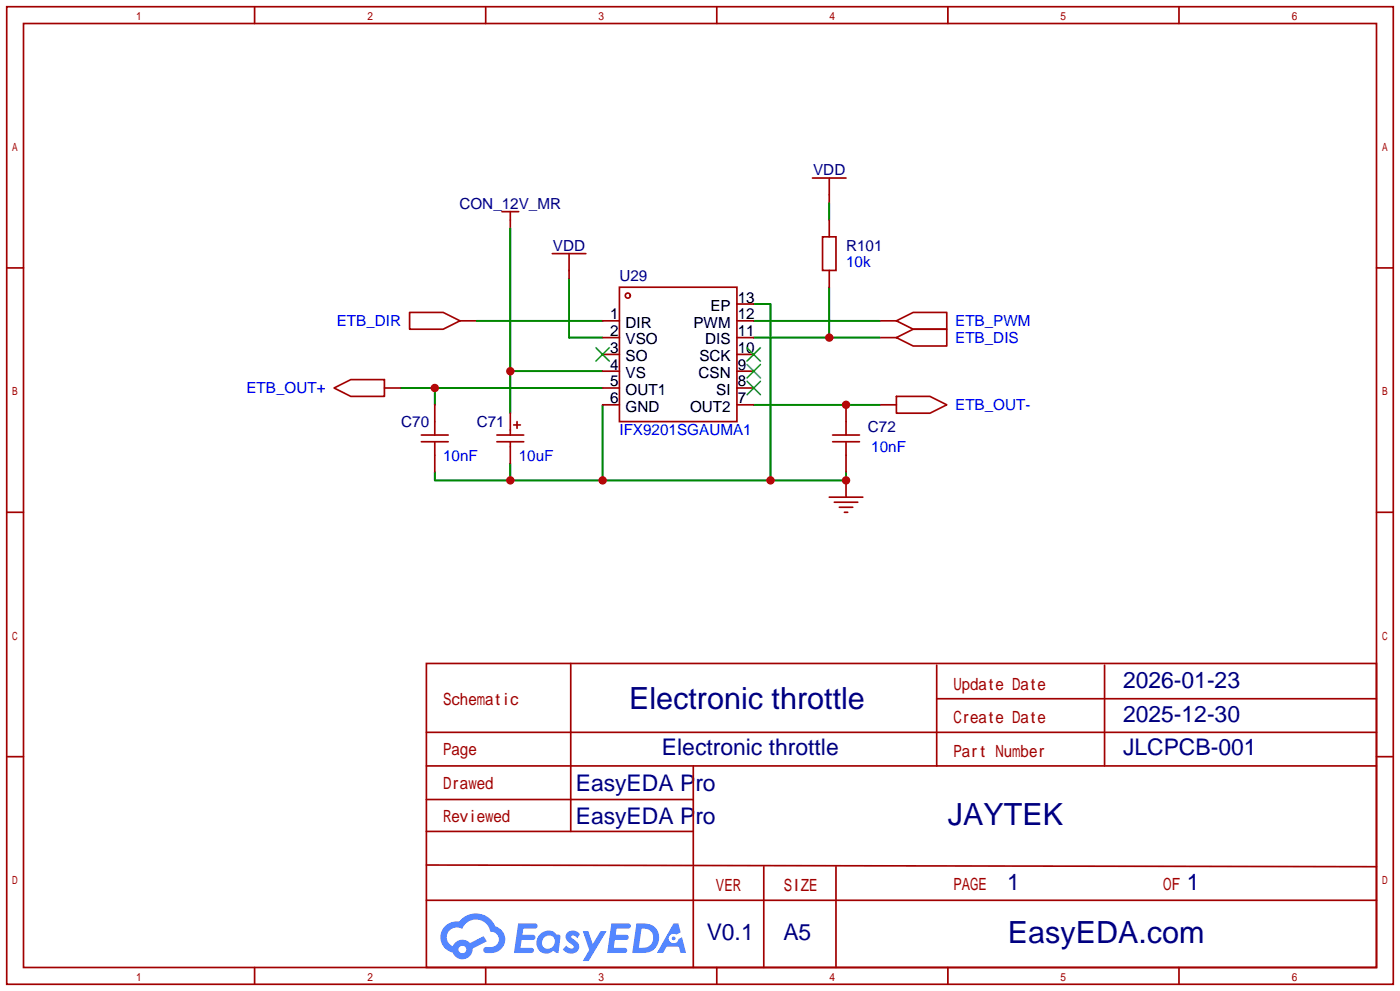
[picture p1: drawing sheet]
<svg xmlns="http://www.w3.org/2000/svg" width="212mm" height="150mm" viewBox="0 0 212 150" stroke-linecap="round" stroke-linejoin="round" font-family="sans-serif">
<g fill="none" stroke="#a10000" stroke-width=".25">
<path d="M1 1h209.8v147.8h-209.8zM3.6 3.6h204.7v142.7h-204.7zM38.5 1v2.6M73.5 1v2.6M108.5 1v2.6M143.4 1v2.6M178.4 1v2.6M75.9 32h2.6M77.2 32v2.5M83.6 38.4h5M86.1 38.4v3.8M122.9 26.9h5.1"/>
<path d="M125.5 26.9v3.8M1 40.5h2.6M50.5 58.7l2.6-1.3h5.1v2.5h-5.1zM58.2 58.7h2.5M62 47.2h5.1l2.5 1.3-2.5 1.3h-5.1zM69.6 48.5h2.5M133.1 51.1h2.5M133.1 48.5h2.5M135.6 59.9h5.1l2.6 1.3-2.6 1.3h-5.1zM135.6 51.1l2.6-1.3h5.1v2.5h-5.1zM135.6 48.5l2.6-1.3h5.1v2.6h-5.1zM208.3 40.5h2.5"/>
<path d="M1 77.5h2.6M125.5 75.2h5.1M126.2 75.9h3.6M127 76.7h2M127.8 77.5h.5M128 72.6v2.6M133.1 61.2h2.5M208.3 77.5h2.5M1 114.4h2.6M64.5 100.3h143.8v46h-143.8zM64.5 115.8h143.8M64.5 110.7h143.8"/>
<path d="M86.4 100.3v25.4M104.9 115.8v15M141.7 100.6v15.2M141.7 105.7h66.6M167.1 100.6v15.2M208.3 114.4h2.5M64.5 120.9h40.4M64.5 136.1h143.8M64.5 130.8l143.8 .3M64.5 125.7h40.4M104.9 131.1v15.2M115.6 131.1v15.2"/>
<path d="M126.5 131.1v15.2M38.5 146.3v2.5M73.5 146.3v2.5M108.5 146.3v2.5M143.4 146.3v2.5M178.4 146.3v2.5"/>
</g>
<g fill="none" stroke="#008700" stroke-width=".25">
<path d="M77.2 34.5v28M125.5 30.7v2.6M60.7 58.7h30.5M65.8 58.7v2.5M72.1 48.5h19.1M77.2 56.1h14M86.1 42.2v8.9h5.1M114 46h2.6v26.6M114 51.1h19.1M114 48.5h19.1M125.5 43.4v7.7M65.8 71.4v1.2h62.2v-1.2"/>
<path d="M77.2 70.1v2.5M91.2 61.2v11.4M114 61.2h19.1"/>
</g>
<g fill="#5487ff">
<path d="M85.9 141a1.3 1.3 0 0 1 1.8 .3l-.4 .6a.54 .54 0 0 0-.9-.2l.1 .1a2.32 2.32 0 0 1 1.1 1.4 1.36 1.36 0 0 1-1.1 1 1.36 1.36 0 0 1-1.3-.6l.5-.6a.7 .7 0 0 0 1.1 .3l-.1-.3a2.4 2.4 0 0 1-1.1-1.3l.1-.5z"/>
<path d="M88.2 140.8h.8l.7 2 1.2-2h.9l-2.7 4.5h-.9l1-1.6z"/>
<path d="M78.4 139.6h1.6a1.31 1.31 0 0 1 1.3 .2 .4 .4 0 0 1-.4 .6h-1.7l-.2 1h1.7a.4 .4 0 0 1 .3 .4 .4 .4 0 0 1-.4 .4l-1.7-.1-.1 1.2h.8a1.23 1.23 0 0 1 1.1 .2 .39 .39 0 0 1-.3 .6h-2.6z"/>
<path d="M92.5 139.6h1.6a1.32 1.32 0 0 1 1.3 .2 .39 .39 0 0 1-.4 .6h-1.7l-.1 1h1.6a.4 .4 0 0 1 .3 .4 .4 .4 0 0 1-.4 .3h-1.7l-.1 1.2h.8a1.23 1.23 0 0 1 1.2 .2 .39 .39 0 0 1-.4 .6h-2.6z"/>
<path d="M101.9 139.6h.7l.4 1.4-.6 .3a.75 .75 0 0 0-1.2 .3 .75 .75 0 0 0 .5 1.1 .75 .75 0 0 0 1-.7l.5-.3 .6 2.4h-.8l-.3-.9h-1.8l-.6 .9h-.9z"/>
<path d="M96.3 139.6l-.6 4.5h1.4a2.27 2.27 0 0 0 2.5-1.6 2.27 2.27 0 0 0-1.3-2.7zM97.1 140.4a1.5 1.5 0 0 1 1.8 1.6 1.5 1.5 0 0 1-2 1.3h-.2z"/>
<path d="M81.7 141.3a1.62 1.62 0 0 0-.4 2.1 1.62 1.62 0 0 0 2.1 .6l.3-.2 .4 .2 .4 .1 .3-2.5-.2-.2-.1-.1a.57 .57 0 0 1-.6-.3 1.73 1.73 0 0 0-2.2 .3zM82.3 141.8a.96 .96 0 0 1 1.5 0 .96 .96 0 0 1-.2 1.4 .95 .95 0 0 1-1.4 0 .95 .95 0 0 1 .1-1.4z"/>
<path d="M67.4 140a2.37 2.37 0 0 0 1.1 4.1 1.54 1.54 0 0 0 1.8 .9 1.54 1.54 0 0 0 1.2-1.6l2.2-1-.5-.8-2.1 1a1.57 1.57 0 0 0-2.6 .5 1.5 1.5 0 0 1-.7-2.1 1.5 1.5 0 0 1 2.2-.5 2.23 2.23 0 0 1 2.2-1.4 2.23 2.23 0 0 1 2 1.8 1.16 1.16 0 0 1 1.3 1.1 1.16 1.16 0 0 1-1.1 1.2h-.7a.47 .47 0 0 0-.6 .4 .47 .47 0 0 0 .5 .5 2.26 2.26 0 0 0 2.8-2.5 2.12 2.12 0 0 0-1.5-1.5 3.2 3.2 0 0 0-5.4-.7l-.4-.1a2.55 2.55 0 0 0-1.7 .7zM69.4 143.6a.6 .6 0 0 1 1.2 0 .6 .6 0 0 1-1.2 0z"/>
<circle cx="101.9" cy="141.9" r=".28"/>
</g>
<g fill="none" stroke="#a10000" stroke-width=".25">
<path d="M124.5 35.8h2v5.1h-2zM125.5 33.3v2.5M91.2 48.5h2.5M91.2 51.1h2.5M91.2 53.6h2.5M91.2 56.1h2.5M91.2 58.7h2.5M93.7 43.4h17.8v20.4h-17.8zM111.5 48.5h2.5M111.5 51.1h2.5M111.5 53.6h2.5M111.5 56.1h2.5"/>
<path d="M111.5 58.7h2.5M111.5 46h2.5M125.5 40.9v2.5M63.8 65.8h4M63.8 66.8h4M65.8 61.2v4.6M65.8 66.8v4.6M75.2 65.8h4M75.2 66.8h4M77.2 62.5v3.3M77.2 66.8v3.3M77.7 64.3h1"/>
<path d="M78.2 63.8v1M91.2 61.2h2.5M111.5 61.2h2.5M126 65.8h4M126 66.8h4M128 61.2v4.6M128 66.8v4.6"/>
<circle cx="95" cy="44.7" r=".38"/>
</g>
<path d="M90.2 52.6l2 2M92.2 52.6l-2 2M113 57.7l2.1 2M113 55.1l2.1 2M113 52.6l2.1 2M115.1 57.7l-2.1 2M115.1 55.1l-2.1 2M115.1 52.6l-2.1 2" fill="none" stroke="#3c3" stroke-width=".25"/>
<g fill="#c00">
<circle cx="65.8" cy="58.7" r=".63"/>
<circle cx="128" cy="61.2" r=".63"/>
<circle cx="128" cy="72.6" r=".63"/>
<circle cx="116.6" cy="72.6" r=".63"/>
<circle cx="91.2" cy="72.6" r=".63"/>
<circle cx="77.2" cy="72.6" r=".63"/>
<circle cx="125.5" cy="51.1" r=".63"/>
<circle cx="77.2" cy="56.1" r=".63"/>
</g>
<g font-size="4.6" fill="#000080">
<text x="95.2" y="107.3">Electronic throttle</text>
<text x="143.4" y="124.8">JAYTEK</text>
<text x="152.5" y="142.6">EasyEDA.com</text>
</g>
<g font-size="3.5" fill="#000080">
<text x="169.9" y="104.1">2026-01-23</text>
<text x="169.9" y="109.2">2025-12-30</text>
<text x="87.1" y="119.6">EasyEDA Pro</text>
<text x="100.2" y="114.2">Electronic throttle</text>
<text x="169.9" y="114.2">JLCPCB-001</text>
<text x="87.1" y="124.7">EasyEDA Pro</text>
<text x="152.4" y="134.6">1</text>
<text x="179.6" y="134.6">1</text>
<text x="106.9" y="142.2">V0.1</text>
<text x="118.5" y="142.2">A5</text>
</g>
<g font-size="2.5" fill="#a00000">
<text x="67.1" y="106.6">Schematic</text>
<text x="144.3" y="104.3">Update Date</text>
<text x="144.3" y="109.3">Create Date</text>
<text x="67.1" y="119.3">Drawed</text>
<text x="67.1" y="114.2">Page</text>
<text x="144.3" y="114.4">Part Number</text>
<text x="67.1" y="124.3">Reviewed</text>
<text x="108.3" y="134.7">VER</text>
<text x="118.6" y="134.7">SIZE</text>
<text x="144.3" y="134.5">PAGE</text>
<text x="176" y="134.5">OF</text>
</g>
<g font-size="2.3" fill="#000080">
<text x="123" y="26.5">VDD</text>
<text x="69.5" y="31.5">CON_12V_MR</text>
<text x="83.7" y="37.9">VDD</text>
<text x="128" y="37.9">R101</text>
<text x="93.7" y="42.5">U29</text>
<text x="60.7" y="64.6">C70</text>
<text x="72.1" y="64.6">C71</text>
<text x="131.3" y="65.3">C72</text>
</g>
<g font-size="2.3" fill="#00f">
<text x="128" y="40.4">10k</text>
<text x="51" y="49.3">ETB_DIR</text>
<text x="144.5" y="51.9">ETB_DIS</text>
<text x="144.5" y="49.3">ETB_PWM</text>
<text x="37.3" y="59.5">ETB_OUT+</text>
<text x="93.7" y="65.8">IFX9201SGAUMA1</text>
<text x="144.5" y="62">ETB_OUT-</text>
<text x="67.1" y="69.6">10nF</text>
<text x="78.5" y="69.6">10uF</text>
<text x="131.8" y="68.4">10nF</text>
</g>
<g font-size="2.3">
<text x="107.5" y="47">EP</text>
<text x="111.6" y="45.7">13</text>
<text x="92.3" y="48.3">1</text>
<text x="92.3" y="50.8">2</text>
<text x="92.3" y="53.4">3</text>
<text x="94.7" y="49.6">DIR</text>
<text x="94.7" y="52.1">VSO</text>
<text x="104.9" y="49.6">PWM</text>
<text x="106.7" y="52.1">DIS</text>
<text x="111.6" y="53.4">10</text>
<text x="111.6" y="50.8">11</text>
<text x="111.6" y="48.3">12</text>
<text x="92.3" y="55.9">4</text>
<text x="92.3" y="58.4">5</text>
<text x="94.7" y="54.6">SO</text>
<text x="94.7" y="57.2">VS</text>
<text x="94.7" y="59.7">OUT1</text>
<text x="105.7" y="57.2">CSN</text>
<text x="105.8" y="54.6">SCK</text>
<text x="108.4" y="59.7">SI</text>
<text x="111.6" y="58.4">8</text>
<text x="111.6" y="55.9">9</text>
<text x="92.3" y="61">6</text>
<text x="94.7" y="62.3">GND</text>
<text x="104.4" y="62.3">OUT2</text>
<text x="111.6" y="61">7</text>
</g>
</svg>
